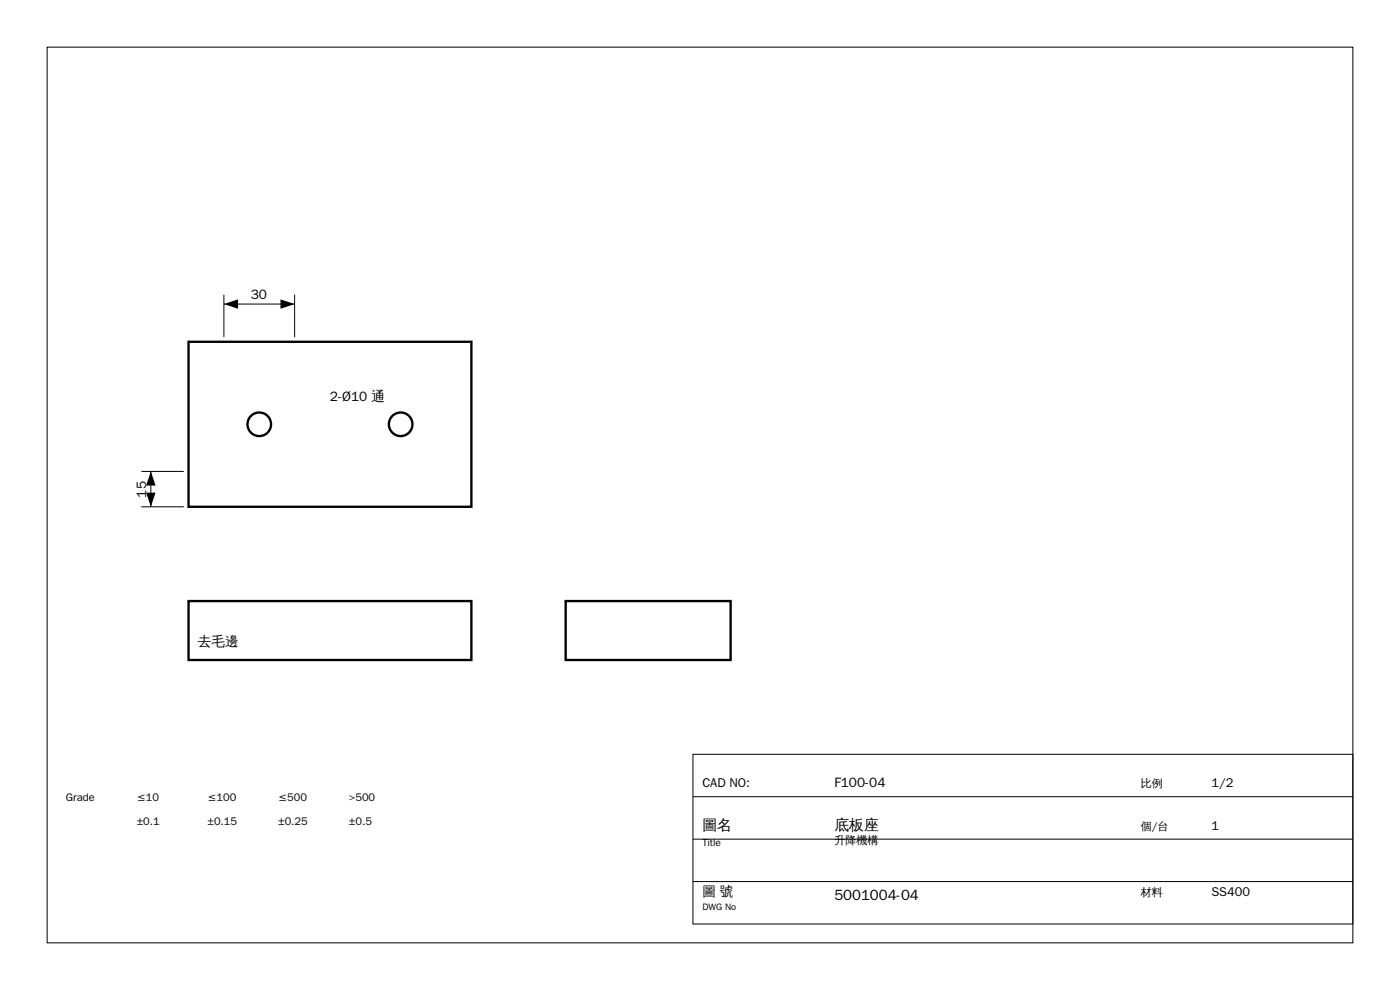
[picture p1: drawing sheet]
<svg xmlns="http://www.w3.org/2000/svg" width="297mm" height="210mm" viewBox="0 0 297 210" stroke-linecap="round" stroke-linejoin="round" font-family="sans-serif">
<path d="M10 10h277v190h-277zM47.5 62.5v9M47.5 64.5h15M62.5 62.5v9M30 107.5h9M30 100h9M32 100v7.5M147 160h140v36h-140zM147 178h140M147 169h140M147 187h140" fill="none" stroke="#000" stroke-width=".21"/>
<g fill="none" stroke="#000" stroke-width=".5">
<path d="M40 72.5h60v35h-60zM40 127.5h60v12.5h-60zM120 127.5h35v12.5h-35z"/>
<circle cx="55" cy="90" r="2.5"/>
<circle cx="85" cy="90" r="2.5"/>
</g>
<path d="M47.5 64.5l3-1v2zM59.5 63.5l3 1-3 1zM31 104.5h2l-1 3zM32 100l1 3h-2z" fill="#000"/>
<g font-size="3.2">
<text x="149" y="176">圖名</text>
<text x="177" y="176">底板座</text>
<text x="177" y="191">5001004-04</text>
</g>
<g font-size="2.9">
<text x="53.2" y="63.5">30</text>
<text x="70" y="85">2-Ø10 通</text>
<text x="31" y="105.6" transform="rotate(-90 31 105.6)">15</text>
<text x="42" y="137">去毛邊</text>
<text x="177" y="167">F100-04</text>
<text x="149" y="190">圖 號</text>
</g>
<g font-size="2.7">
<text x="149" y="167">CAD NO:</text>
<text x="257" y="167">1/2</text>
<text x="257" y="176">1</text>
<text x="257" y="190">SS400</text>
</g>
<g font-size="2.3">
<text x="242" y="167">比例</text>
<text x="14" y="170">Grade</text>
<text x="29" y="170">≤10</text>
<text x="44" y="170">≤100</text>
<text x="59" y="170">≤500</text>
<text x="74" y="170">&gt;500</text>
<text x="29" y="175">±0.1</text>
<text x="44" y="175">±0.15</text>
<text x="59" y="175">±0.25</text>
<text x="74" y="175">±0.5</text>
<text x="177" y="179">升降機構</text>
<text x="242" y="176">個/台</text>
<text x="242" y="190">材料</text>
</g>
<text font-size="2.2" x="149" y="179.5">Title</text>
<text font-size="2" x="149" y="193">DWG No</text>
</svg>
